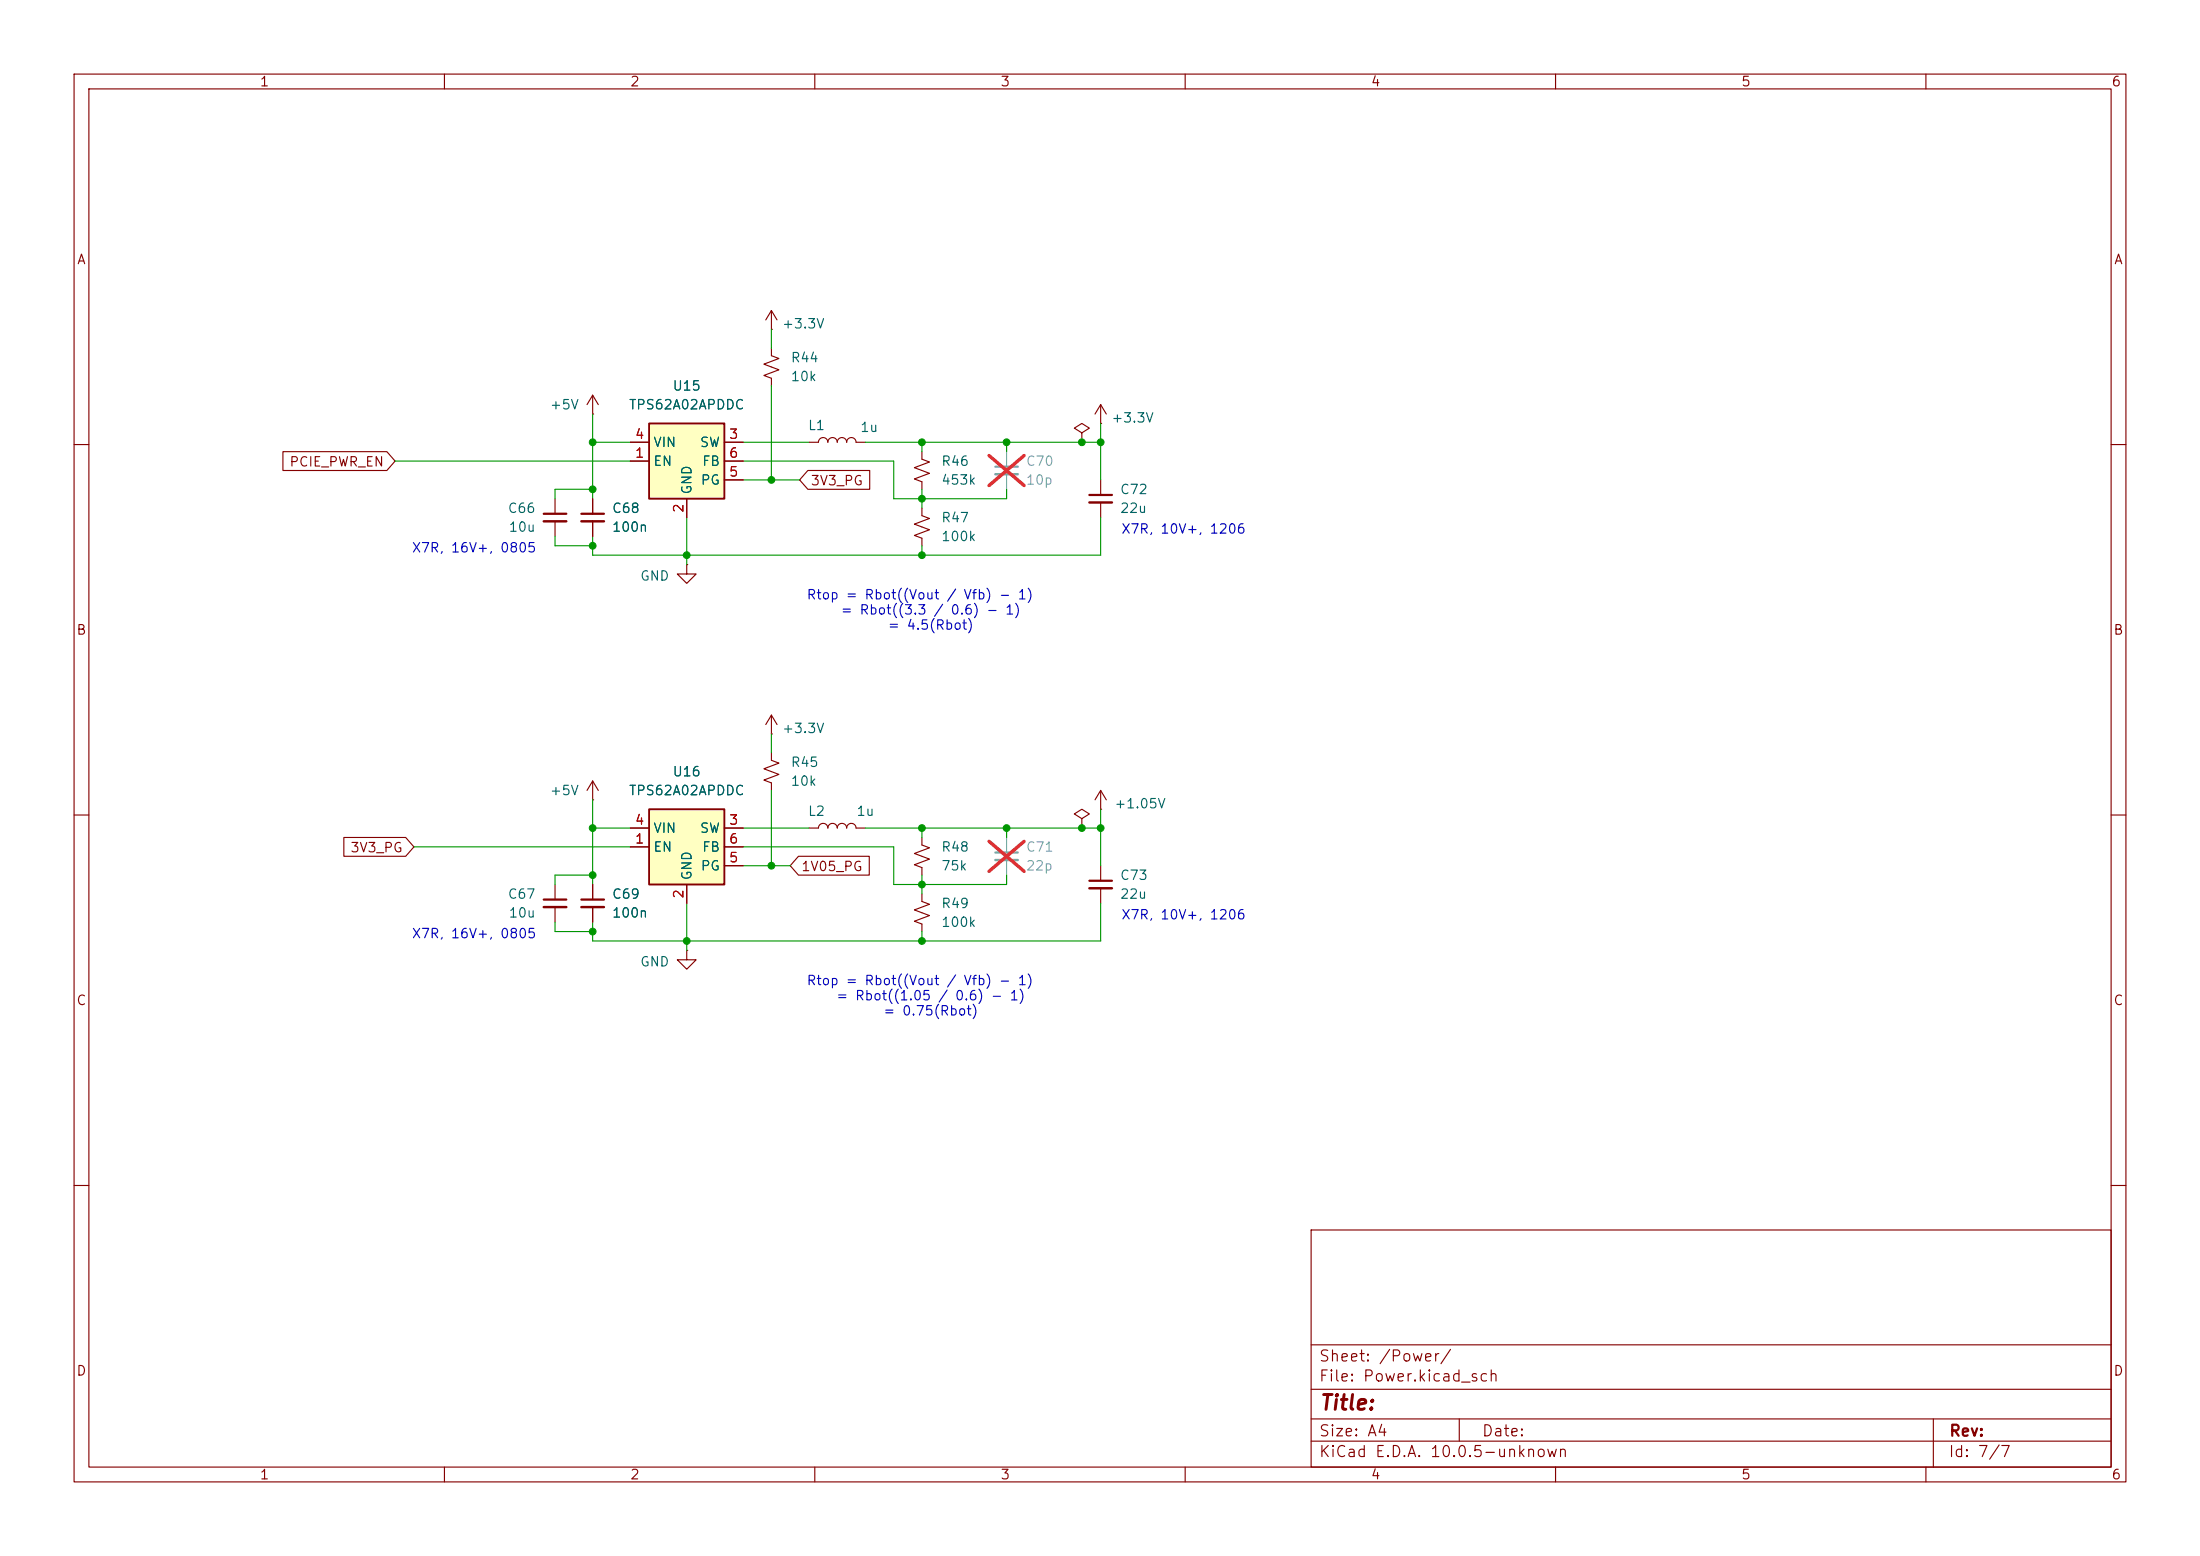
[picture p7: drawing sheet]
<svg xmlns="http://www.w3.org/2000/svg" width="297mm" height="210mm" viewBox="0 0 297 210" stroke-linecap="round" stroke-linejoin="round" font-family="sans-serif">
<g fill="none" stroke="#840000" stroke-width=".15">
<path d="M10 10h277v190h-277zM12 12h273v186h-273zM60 10v2M110 10v2M160 10v2M210 10v2M260 10v2M104.1 47v1l1.1 .4-2.1 .7 2.1 .8-2.1 .8 1 .4v1M10 60h2M80 67.3v2M80 70.4v2M285 60h2"/>
<path d="M10 110h2M80 108h.1M80 105.4v2.6M80 105.4l-.8 1.3M80 105.4l.8 1.3M104.1 101.6v1l1.1 .4-2.1 .8 2.1 .7-2.1 .8 1 .4v1M148.6 109.2h.1M148.6 106.7l-.8 1.3M148.6 106.7l.8 1.3M148.6 106.7v2.5M148.6 116.8v2.1M148.6 119.9v2"/>
<path d="M285 110h2M10 160h2M177 166h108v32h-108zM285 160h2M60 198v2M110 198v2M160 198v2M177 194.5h108M177 191.5h108M177 187.5h108M177 181.5h108M197 191.5v3"/>
<path d="M210 198v2M260 198v2M261 191.5v6.5"/>
</g>
<path d="M78.5 69.3h3M147.1 118.9h3" fill="none" stroke="#840000" stroke-width=".3"/>
<path d="M78.5 70.4h3M147.1 119.9h3" fill="none" stroke="#840000" stroke-width=".33"/>
<path d="M87.6 109.2h10.2v10.2h-10.2z" fill="#ffffc2"/>
<path d="M87.6 109.2h10.2v10.2h-10.2z" fill="none" stroke="#840000" stroke-width=".25"/>
<path d="M85.1 114.3h2.5M85.1 111.8h2.5M92.7 119.4v2.5M97.8 114.3h2.5M97.8 111.8h2.5M97.8 116.8h2.5" fill="none" stroke="#840000" stroke-width=".15"/>
<path d="M87.6 57.2h10.2v10.1h-10.2z" fill="#ffffc2"/>
<path d="M87.6 57.2h10.2v10.1h-10.2z" fill="none" stroke="#840000" stroke-width=".25"/>
<g fill="none" stroke="#840000" stroke-width=".15">
<path d="M80 55.9h.1M80 53.3l-.8 1.3M80 53.3l.8 1.3M80 53.3v2.6M85.1 59.7h2.5M97.8 59.7h2.5M104.1 44.5h.1M104.1 41.9v2.6M104.1 41.9l-.7 1.3M104.1 41.9l.8 1.3M109.2 59.7h1.3a.64 .64 0 0 1 .6-.6 .64 .64 0 0 1 .7 .6 .64 .64 0 0 1 .6-.6 .64 .64 0 0 1 .6 .6 .64 .64 0 0 1 .7-.6 .64 .64 0 0 1 .6 .6 .64 .64 0 0 1 .6-.6 .64 .64 0 0 1 .7 .6h1.2M146 58.4l1.1-.6-1.1-.6-1 .6 1 .6v1.3"/>
<path d="M146 59.7h.1M148.6 57.2h.1M148.6 54.6l-.8 1.3M148.6 54.6l.8 1.3M148.6 54.6v2.6M38.2 61h14l1.1 1.2-1.1 1.3h-14zM74.9 67.3v2M74.9 70.4v2M80 67.3v2M80 70.4v2M85.1 62.2h2.5M92.7 76.2v1.3h-1.3l1.3 1.2 1.3-1.2h-1.3"/>
<path d="M92.7 76.2h.1M92.7 67.3v2.6M97.8 62.2h2.5M97.8 64.8h2.5M109.1 63.5h8.3v2.5h-8.3l-1.2-1.2zM124.5 61v1l1 .4-2.1 .7 2.1 .8-2.1 .7 1.1 .4v1M124.5 68.6v1l1 .4-2.1 .7 2.1 .8-2.1 .8 1.1 .3v1.1M148.6 64.8v2M148.6 67.8v2.1M104.1 99.1h.1M104.1 96.5l-.7 1.3M104.1 96.5l.8 1.3"/>
<path d="M104.1 96.5v2.6M46.4 113h8.4l1.1 1.3-1.1 1.3h-8.4zM74.9 119.4v2M80 119.4v2M85.1 111.8h2.5M85.1 114.3h2.5M92.7 119.4v2.5M97.8 111.8h2.5M97.8 114.3h2.5M97.8 116.8h2.5M107.8 115.6h9.6v2.5h-9.6l-1.1-1.3zM109.2 111.8h1.3a.64 .64 0 0 1 .6-.7 .64 .64 0 0 1 .7 .7 .64 .64 0 0 1 .6-.7 .64 .64 0 0 1 .6 .7 .64 .64 0 0 1 .7-.7 .64 .64 0 0 1 .6 .7 .64 .64 0 0 1 .6-.7 .64 .64 0 0 1 .7 .7h1.2"/>
<path d="M124.5 113v1l1 .4-2.1 .8 2.1 .8-2.1 .7 1.1 .4v1M146 110.5l1.1-.6-1.1-.7-1 .7 1 .6v1.3M146 111.8h.1M74.9 122.4v2.1M80 122.4v2.1M92.7 128.3v1.2h-1.3l1.3 1.3 1.3-1.3h-1.3M92.7 128.3h.1M124.5 120.7v1l1 .3-2.1 .8 2.1 .8-2.1 .7 1.1 .4v1"/>
</g>
<path d="M73.4 69.3h3.1M147.1 66.8h3M73.4 121.4h3.1M78.5 121.4h3" fill="none" stroke="#840000" stroke-width=".3"/>
<path d="M73.4 70.4h3.1M147.1 67.8h3M73.4 122.4h3.1M78.5 122.4h3" fill="none" stroke="#840000" stroke-width=".33"/>
<path d="M134.4 63h3M134.4 115.1h3" fill="none" stroke="#9c9b98" stroke-width=".3"/>
<path d="M134.4 64h3M134.4 116.1h3" fill="none" stroke="#9c9b98" stroke-width=".33"/>
<path d="M135.9 61v2M135.9 64v2M135.9 113v2.1M135.9 116.1v2" fill="none" stroke="#9c9b98" stroke-width=".15"/>
<path d="M133.5 61.5l4.8 4M138.3 61.5l-4.8 4M133.5 113.6l4.8 4M138.3 113.6l-4.8 4" fill="none" stroke="#e12e31" stroke-width=".46"/>
<g fill="none" stroke="#009600" stroke-width=".15">
<path d="M80 55.9v11.4M80 59.7h5.1M100.3 59.7h8.9M104.1 44.5v2.5M104.1 52.1v12.7M116.8 59.7h31.8M124.5 59.7v1.3M135.9 59.7v1.3M148.6 57.2v7.6M53.3 62.2h31.8M74.9 72.4v1.3h5.1M80 66h-5.1v1.3"/>
<path d="M92.7 69.9v6.3M100.3 64.8h7.6M100.3 62.2h20.3v5.1h15.3v-1.3M124.5 66v2.6M124.5 73.7v1.2M148.6 69.9v5h-68.6v-2.5M104.1 99.1v2.5M55.9 114.3h29.2M80 108v11.4M80 111.8h5.1M80 118.1h-5.1v1.3M100.3 114.3h20.3v5.1h15.3v-1.3"/>
<path d="M100.3 111.8h8.9M100.3 116.8h6.4M104.1 106.7v10.1M116.8 111.8h31.8M124.5 111.8v1.2M124.5 118.1v2.6M135.9 111.8v1.2M148.6 109.2v7.6M74.9 124.5v1.2h5.1M92.7 121.9v6.4M124.5 125.7v1.3M148.6 121.9v5.1h-68.6v-2.5"/>
</g>
<g fill="#009600" stroke="#009600" stroke-width=".14">
<circle cx="124.5" cy="111.8" r=".46"/>
<circle cx="80" cy="125.7" r=".46"/>
<circle cx="104.1" cy="116.8" r=".46"/>
<circle cx="80" cy="118.1" r=".46"/>
<circle cx="80" cy="111.8" r=".46"/>
<circle cx="92.7" cy="127" r=".46"/>
<circle cx="146" cy="59.7" r=".46"/>
<circle cx="148.6" cy="59.7" r=".46"/>
<circle cx="124.5" cy="67.3" r=".46"/>
<circle cx="124.5" cy="59.7" r=".46"/>
<circle cx="135.9" cy="59.7" r=".46"/>
<circle cx="124.5" cy="74.9" r=".46"/>
<circle cx="104.1" cy="64.8" r=".46"/>
<circle cx="92.7" cy="74.9" r=".46"/>
<circle cx="80" cy="59.7" r=".46"/>
<circle cx="80" cy="66" r=".46"/>
<circle cx="80" cy="73.7" r=".46"/>
<circle cx="148.6" cy="111.8" r=".46"/>
<circle cx="124.5" cy="119.4" r=".46"/>
<circle cx="124.5" cy="127" r=".46"/>
<circle cx="135.9" cy="111.8" r=".46"/>
<circle cx="146" cy="111.8" r=".46"/>
</g>
<text font-size="2" fill="#840000" x="178" y="190.8">Title:</text>
<g font-size="1.5" fill="#840000">
<text x="178" y="184.1">Sheet: /Power/</text>
<text x="178" y="186.8">File: Power.kicad_sch</text>
<text x="178" y="197">KiCad E.D.A. 10.0.5-unknown</text>
<text x="178" y="194.2">Size: A4</text>
<text x="200" y="194.2">Date:</text>
<text x="263" y="197">Id: 7/7</text>
<text x="263" y="194.2">Rev:</text>
</g>
<g font-size="1.3" fill="#840000">
<text x="35" y="12">1</text>
<text x="85" y="12">2</text>
<text x="135" y="12">3</text>
<text x="185" y="12">4</text>
<text x="235" y="12">5</text>
<text x="285" y="12">6</text>
<text x="10.3" y="36">A</text>
<text x="285.3" y="36">A</text>
<text x="39" y="63.3">PCIE_PWR_EN</text>
<text x="109.4" y="65.8">3V3_PG</text>
<text x="10.2" y="86">B</text>
<text x="285.2" y="86">B</text>
<text x="47.2" y="115.4">3V3_PG</text>
<text x="108.1" y="117.9">1V05_PG</text>
<text x="10.2" y="136">C</text>
<text x="285.2" y="136">C</text>
<text x="10.2" y="186">D</text>
<text x="285.2" y="186">D</text>
<text x="35" y="200">1</text>
<text x="85" y="200">2</text>
<text x="135" y="200">3</text>
<text x="185" y="200">4</text>
<text x="235" y="200">5</text>
<text x="285" y="200">6</text>
</g>
<g font-size="1.3" fill="#006464">
<text x="105.5" y="44.7">+3.3V</text>
<text x="90.7" y="53">U15</text>
<text x="106.7" y="49.2">R44</text>
<text x="106.7" y="51.8">10k</text>
<text x="74.1" y="55.6">+5V</text>
<text x="84.8" y="55.6">TPS62A02APDDC</text>
<text x="109" y="58.4">L1</text>
<text x="116" y="58.6">1u</text>
<text x="149.9" y="57.4">+3.3V</text>
<text x="88.1" y="63.2">EN</text>
<text x="88.1" y="60.7">VIN</text>
<text x="94.4" y="60.7">SW</text>
<text x="94.5" y="65.7">PG</text>
<text x="94.7" y="63.2">FB</text>
<text x="127" y="63.2">R46</text>
<text x="127" y="65.7">453k</text>
<text x="68.5" y="69.5">C66</text>
<text x="82.5" y="69.5">C68</text>
<text x="93.7" y="66.8" transform="rotate(-90 93.7 66.8)">GND</text>
<text x="127" y="70.8">R47</text>
<text x="151.1" y="67">C72</text>
<text x="151.1" y="69.5">22u</text>
<text x="68.6" y="72.1">10u</text>
<text x="82.5" y="72.1">100n</text>
<text x="127" y="73.4">100k</text>
<text x="86.3" y="78.7">GND</text>
<text x="105.5" y="99.3">+3.3V</text>
<text x="74.1" y="107.6">+5V</text>
<text x="84.8" y="107.6">TPS62A02APDDC</text>
<text x="90.7" y="105.1">U16</text>
<text x="106.7" y="103.8">R45</text>
<text x="106.7" y="106.4">10k</text>
<text x="88.1" y="112.7">VIN</text>
<text x="94.4" y="112.7">SW</text>
<text x="109" y="110.4">L2</text>
<text x="115.5" y="110.4">1u</text>
<text x="150.3" y="109.4">+1.05V</text>
<text x="88.1" y="115.3">EN</text>
<text x="93.7" y="118.9" transform="rotate(-90 93.7 118.9)">GND</text>
<text x="94.5" y="117.8">PG</text>
<text x="94.7" y="115.3">FB</text>
<text x="127" y="115.3">R48</text>
<text x="127" y="117.8">75k</text>
<text x="151.1" y="119.1">C73</text>
<text x="68.5" y="121.6">C67</text>
<text x="68.6" y="124.2">10u</text>
<text x="82.5" y="121.6">C69</text>
<text x="82.5" y="124.2">100n</text>
<text x="127" y="122.9">R49</text>
<text x="127" y="125.4">100k</text>
<text x="151.1" y="121.6">22u</text>
<text x="86.3" y="130.8">GND</text>
</g>
<g font-size="1.3" fill="#a90000">
<text x="85.6" y="59.6">4</text>
<text x="98.3" y="59.6">3</text>
<text x="85.6" y="62.1">1</text>
<text x="98.3" y="64.6">5</text>
<text x="98.3" y="62.1">6</text>
<text x="92.6" y="69.3" transform="rotate(-90 92.6 69.3)">2</text>
<text x="85.6" y="111.6">4</text>
<text x="98.3" y="111.6">3</text>
<text x="85.6" y="114.2">1</text>
<text x="98.3" y="116.7">5</text>
<text x="98.3" y="114.2">6</text>
<text x="92.6" y="121.4" transform="rotate(-90 92.6 121.4)">2</text>
</g>
<g font-size="1.3" fill="#939391">
<text x="138.4" y="63.2">C70</text>
<text x="138.4" y="65.7">10p</text>
<text x="138.4" y="115.3">C71</text>
<text x="138.4" y="117.8">22p</text>
</g>
<g font-size="1.3" fill="#0000c2">
<text x="55.5" y="74.9">X7R, 16V+, 0805</text>
<text x="151.3" y="72.3">X7R, 10V+, 1206</text>
<text x="108.8" y="81.2">Rtop = Rbot((Vout / Vfb) - 1)</text>
<text x="113.4" y="83.3">= Rbot((3.3 / 0.6) - 1)</text>
<text x="119.8" y="85.3">= 4.5(Rbot)</text>
<text x="151.3" y="124.4">X7R, 10V+, 1206</text>
<text x="55.5" y="127">X7R, 16V+, 0805</text>
<text x="108.8" y="133.3">Rtop = Rbot((Vout / Vfb) - 1)</text>
<text x="112.8" y="135.3">= Rbot((1.05 / 0.6) - 1)</text>
<text x="119.2" y="137.4">= 0.75(Rbot)</text>
</g>
</svg>
